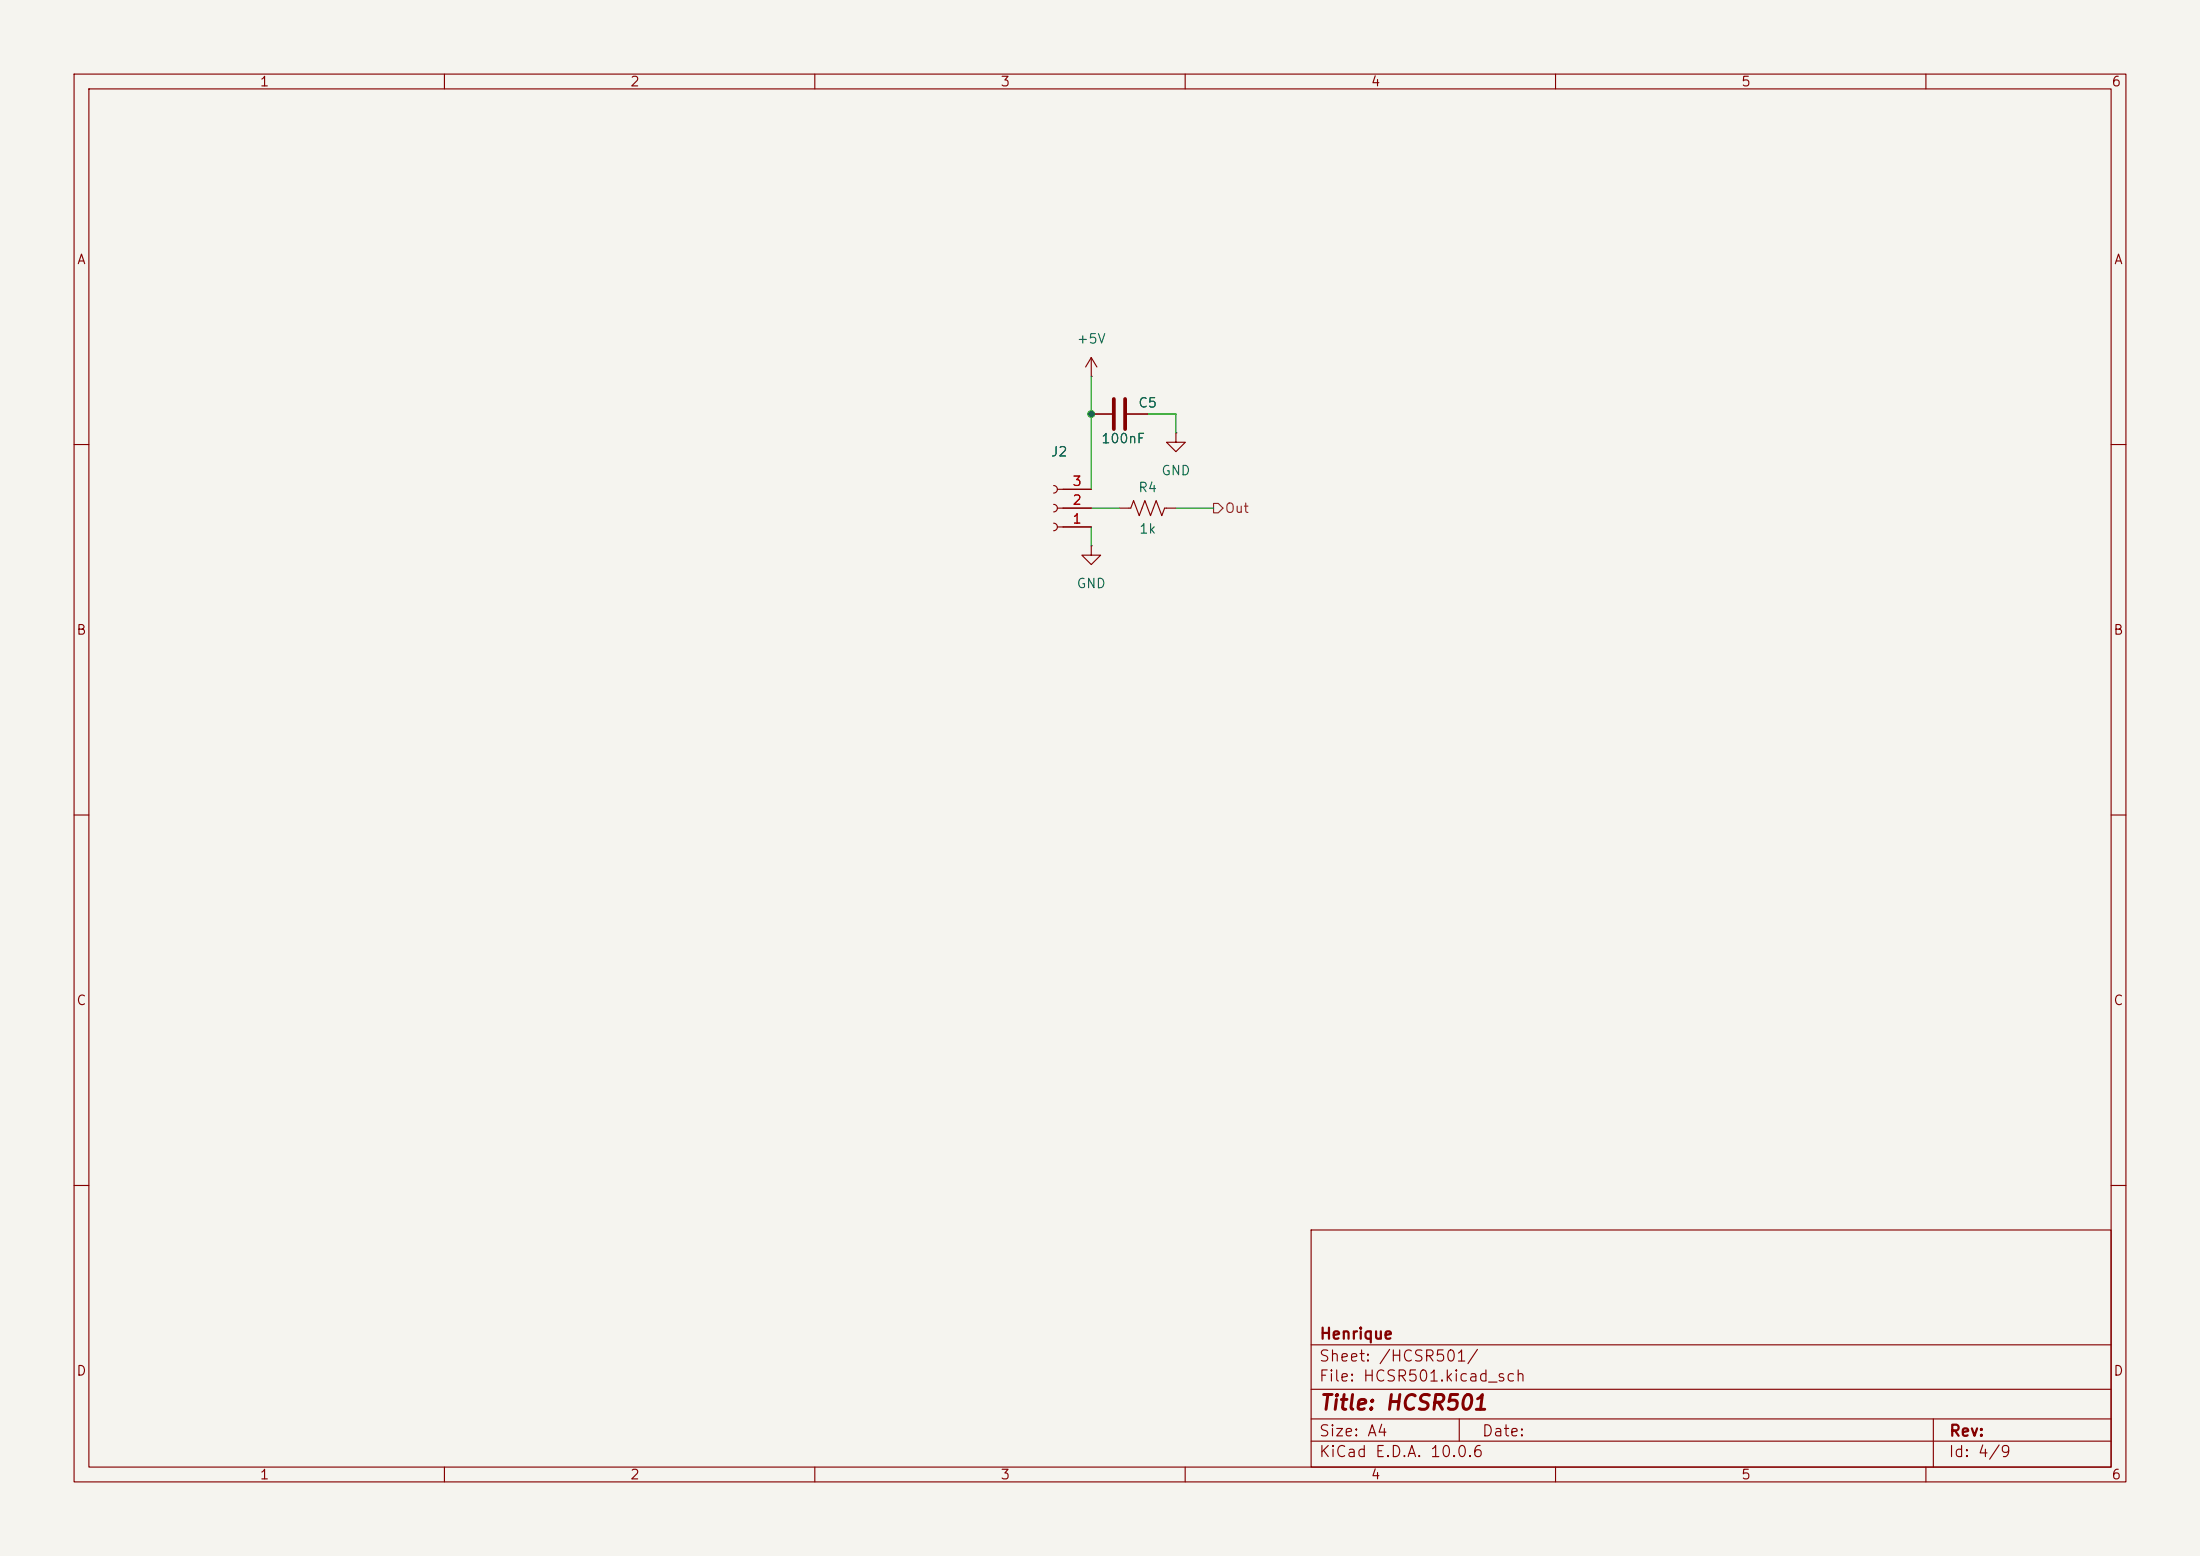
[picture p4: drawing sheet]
<svg xmlns="http://www.w3.org/2000/svg" width="297mm" height="210mm" viewBox="0 0 297 210" stroke-linecap="round" stroke-linejoin="round" font-family="sans-serif">
<path d="M0 0h297v210h-297z" fill="#f5f4ef" stroke="#f5f4ef" stroke-width=".14"/>
<g fill="none" stroke="#840000" stroke-width=".15">
<path d="M10 10h277v190h-277zM12 12h273v186h-273zM60 10v2M110 10v2M160 10v2M210 10v2M260 10v2M147.3 50.8h.1M147.3 55.9h2.8M147.3 48.3l-.7 1.2M147.3 48.3l.8 1.2M147.3 48.3v2.5"/>
<path d="M152.1 55.9h2.8M158.7 58.4v1.3h1.3l-1.3 1.3-1.2-1.3h1.2M158.7 58.4h.1M10 60h2M142.2 70.6a.51 .51 0 0 1 .5 .5 .51 .51 0 0 1-.5 .5M142.2 68.1a.51 .51 0 0 1 .5 .5 .51 .51 0 0 1-.5 .5M142.2 65.5a.51 .51 0 0 1 .5 .5 .51 .51 0 0 1-.5 .5M142.7 68.6h4.6M142.7 71.1h4.6M142.7 66h4.6M147.3 73.7v1.2h1.3l-1.3 1.3-1.3-1.3h1.3M147.3 73.7h.1"/>
<path d="M151.1 68.6h1.6l.3-1 .8 2 .8-2 .7 2 .8-2 .7 2 .4-1h1.5M285 60h2M10 110h2M285 110h2M10 160h2M177 166h108v32h-108zM285 160h2M60 198v2M110 198v2M160 198v2M177 194.5h108M177 191.5h108"/>
<path d="M177 187.5h108M177 181.5h108M197 191.5v3M210 198v2M260 198v2M261 191.5v6.5"/>
</g>
<path d="M150.4 53.8v4.1M151.9 53.8v4.1" fill="none" stroke="#840000" stroke-width=".51"/>
<path d="M163.8 67.9h.7l.6 .7-.6 .6h-.7z" fill="none" stroke="#725600" stroke-width=".15"/>
<path d="M147.3 50.8v15.2M154.9 55.9h3.8v2.5M147.3 71.1v2.6M147.3 68.6h3.8M158.7 68.6h5.1" fill="none" stroke="#009600" stroke-width=".15"/>
<circle cx="147.3" cy="55.9" r=".46" fill="#009600" stroke="#009600" stroke-width=".14"/>
<text font-size="2" fill="#840000" x="178" y="190.8">Title: HCSR501</text>
<g font-size="1.5" fill="#840000">
<text x="178" y="184.1">Sheet: /HCSR501/</text>
<text x="178" y="181.1">Henrique</text>
<text x="178" y="186.8">File: HCSR501.kicad_sch</text>
<text x="178" y="197">KiCad E.D.A. 10.0.6</text>
<text x="178" y="194.2">Size: A4</text>
<text x="200" y="194.2">Date:</text>
<text x="263" y="197">Id: 4/9</text>
<text x="263" y="194.2">Rev:</text>
</g>
<g font-size="1.3" fill="#840000">
<text x="35" y="12">1</text>
<text x="85" y="12">2</text>
<text x="135" y="12">3</text>
<text x="185" y="12">4</text>
<text x="235" y="12">5</text>
<text x="285" y="12">6</text>
<text x="10.3" y="36">A</text>
<text x="285.3" y="36">A</text>
<text x="10.2" y="86">B</text>
<text x="285.2" y="86">B</text>
<text x="10.2" y="136">C</text>
<text x="285.2" y="136">C</text>
<text x="10.2" y="186">D</text>
<text x="285.2" y="186">D</text>
<text x="35" y="200">1</text>
<text x="85" y="200">2</text>
<text x="135" y="200">3</text>
<text x="185" y="200">4</text>
<text x="235" y="200">5</text>
<text x="285" y="200">6</text>
</g>
<g font-size="1.3" fill="#006464">
<text x="145.3" y="46.7">+5V</text>
<text x="153.6" y="55.3">C5</text>
<text x="141.8" y="61.9">J2</text>
<text x="148.6" y="60.1">100nF</text>
<text x="156.7" y="64.5">GND</text>
<text x="153.6" y="66.7">R4</text>
<text x="153.7" y="72.3">1k</text>
<text x="145.3" y="79.7">GND</text>
</g>
<g font-size="1.3" fill="#a90000">
<text x="144.7" y="65.9">3</text>
<text x="144.7" y="71">1</text>
<text x="144.7" y="68.4">2</text>
</g>
<text font-size="1.3" fill="#725600" x="165.3" y="69.5">Out</text>
</svg>
